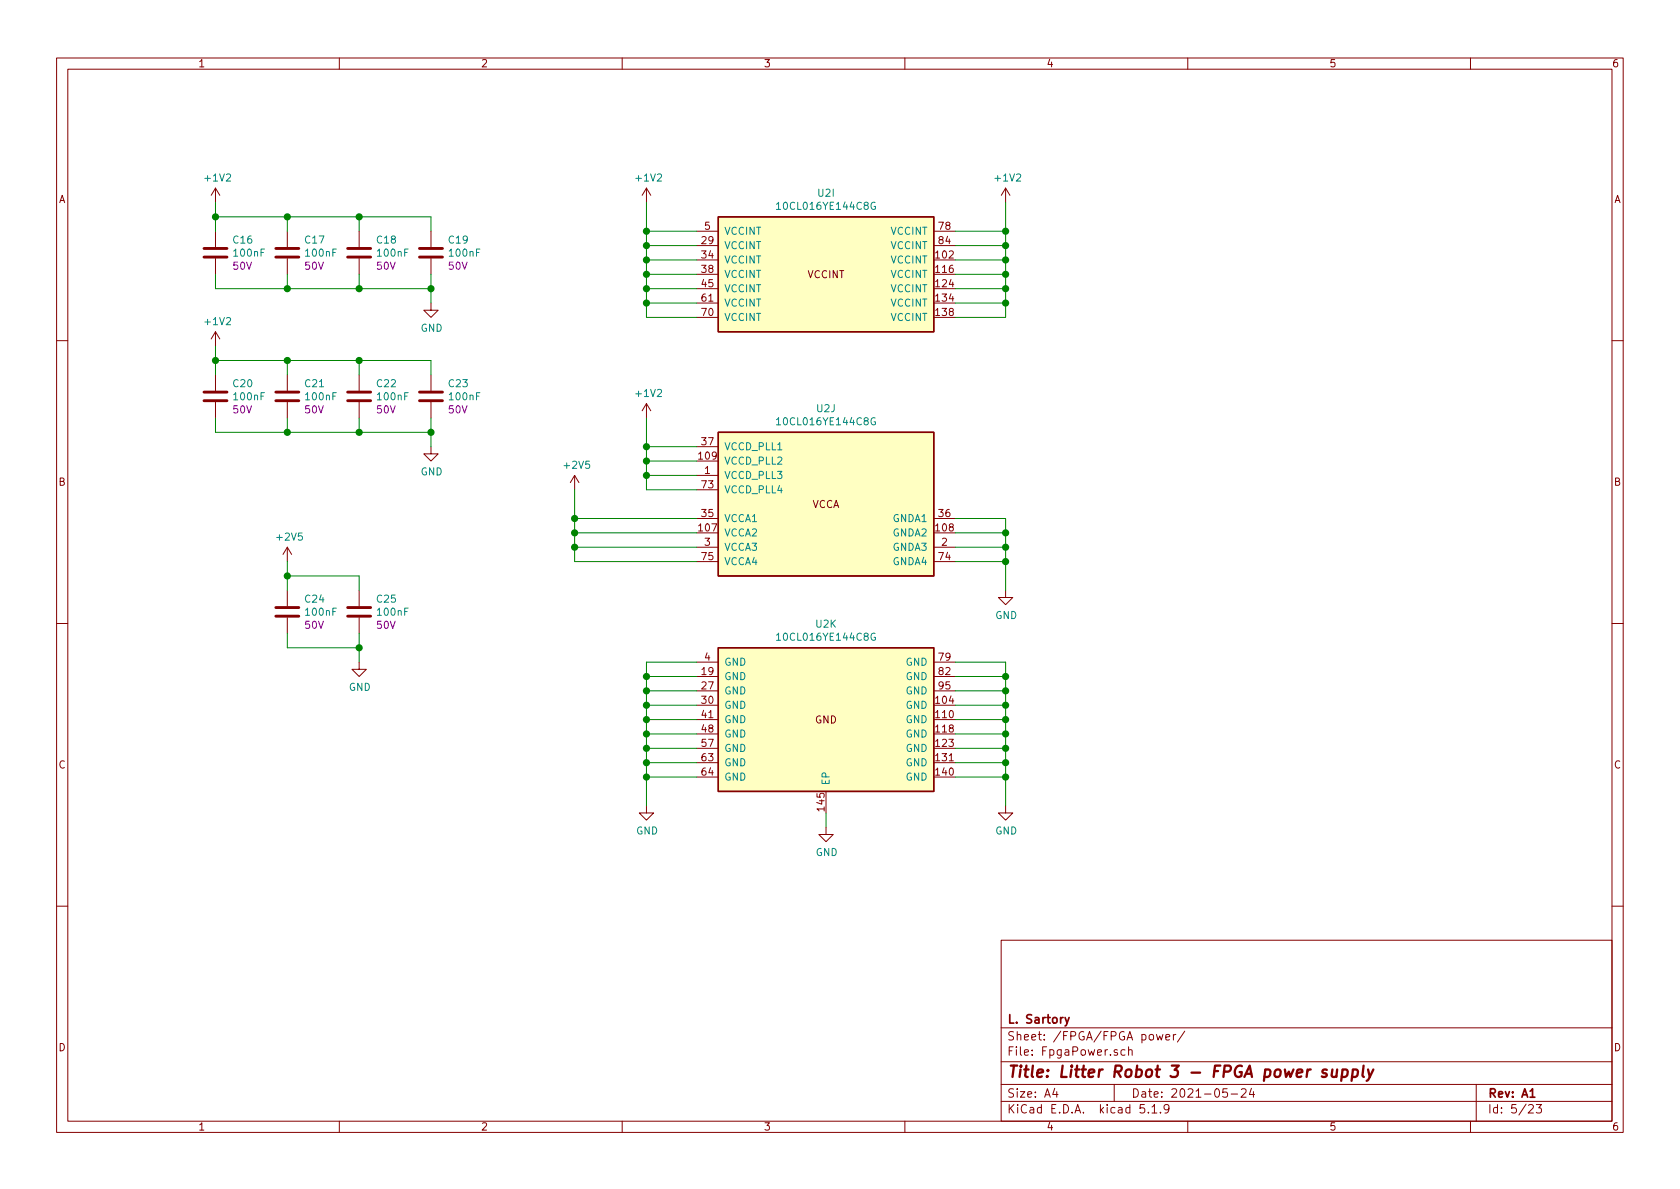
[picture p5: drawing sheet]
EESchema Schematic File Version 4
EELAYER 30 0
EELAYER END
$Descr A4 11693 8268
encoding utf-8
Sheet 5 23
Title "Litter Robot 3 - FPGA power supply"
Date "2021-05-24"
Rev "A1"
Comp "L. Sartory"
Comment1 ""
Comment2 ""
Comment3 ""
Comment4 ""
$EndDescr
$Comp
L LitterRobot:10CLxxxYE144 U2
U 9 1
P 5750 1900
F 0 "U2" H 5750 2467 50  0000 C CNN
F 1 "10CL016YE144C8G" H 5750 2376 50  0000 C CNN
F 2 "LitterRobot:Intel_EQFP-144-1EP_20x20mm_P0.5mm_EP6.7x6.7mm" H 5750 2650 50  0001 C CNN
F 3 "https://www.intel.com/content/dam/www/programmable/us/en/pdfs/literature/hb/cyclone-10/c10lp-51003.pdf" H 5750 2000 50  0001 C CNN
F 4 "10CL016YE144C8G" H 5750 1900 50  0001 C CNN "Part_number"
	9    5750 1900
	1    0    0    -1  
$EndComp
$Comp
L LitterRobot:10CLxxxYE144 U2
U 10 1
P 5750 3500
F 0 "U2" H 5750 4167 50  0000 C CNN
F 1 "10CL016YE144C8G" H 5750 4076 50  0000 C CNN
F 2 "LitterRobot:Intel_EQFP-144-1EP_20x20mm_P0.5mm_EP6.7x6.7mm" H 5750 4250 50  0001 C CNN
F 3 "https://www.intel.com/content/dam/www/programmable/us/en/pdfs/literature/hb/cyclone-10/c10lp-51003.pdf" H 5750 3600 50  0001 C CNN
F 4 "10CL016YE144C8G" H 5750 3500 50  0001 C CNN "Part_number"
	10   5750 3500
	1    0    0    -1  
$EndComp
$Comp
L LitterRobot:10CLxxxYE144 U2
U 11 1
P 5750 5000
F 0 "U2" H 5750 5667 50  0000 C CNN
F 1 "10CL016YE144C8G" H 5750 5576 50  0000 C CNN
F 2 "LitterRobot:Intel_EQFP-144-1EP_20x20mm_P0.5mm_EP6.7x6.7mm" H 5750 5750 50  0001 C CNN
F 3 "https://www.intel.com/content/dam/www/programmable/us/en/pdfs/literature/hb/cyclone-10/c10lp-51003.pdf" H 5750 5100 50  0001 C CNN
F 4 "10CL016YE144C8G" H 5750 5000 50  0001 C CNN "Part_number"
	11   5750 5000
	1    0    0    -1  
$EndComp
$Comp
L Device:C C?
U 1 1
P 1500 1750
AR Path="/603F20AB/6069FB4C" Ref="C?"  Part="1" 
AR Path="/60624089/6069FB4C" Ref="C?"  Part="1" 
AR Path="/603F1F4D/6069FB4C" Ref="C?"  Part="1" 
AR Path="/603F1F4D/60647CC2/6069FB4C" Ref="C?"  Part="1" 
AR Path="/603F1F4D/60659E39/6069FB4C" Ref="C16"  Part="1" 
F 0 "C16" H 1615 1841 50  0000 L CNN
F 1 "100nF" H 1615 1750 50  0000 L CNN
F 2 "Capacitor_SMD:C_0603_1608Metric" H 1538 1600 50  0001 C CNN
F 3 "https://product.tdk.com/system/files/dam/doc/product/capacitor/ceramic/mlcc/catalog/mlcc_commercial_general_en.pdf" H 1500 1750 50  0001 C CNN
F 4 "50V" H 1615 1659 50  0000 L CNN "Voltage"
F 5 "C1608X5R1H104K080AA" H 1500 1750 50  0001 C CNN "Part_number"
	1    1500 1750
	1    0    0    -1  
$EndComp
$Comp
L power:GND #PWR?
U 1 1
P 7000 5600
AR Path="/6069FB53" Ref="#PWR?"  Part="1" 
AR Path="/60624089/6069FB53" Ref="#PWR?"  Part="1" 
AR Path="/603F1F4D/6069FB53" Ref="#PWR?"  Part="1" 
AR Path="/603F1F4D/60647CC2/6069FB53" Ref="#PWR?"  Part="1" 
AR Path="/603F1F4D/60659E39/6069FB53" Ref="#PWR068"  Part="1" 
F 0 "#PWR068" H 7000 5350 50  0001 C CNN
F 1 "GND" H 7005 5427 50  0000 C CNN
F 2 "" H 7000 5600 50  0001 C CNN
F 3 "" H 7000 5600 50  0001 C CNN
	1    7000 5600
	1    0    0    -1  
$EndComp
Wire Wire Line
	6650 4600 7000 4600
Wire Wire Line
	7000 4600 7000 4700
Wire Wire Line
	6650 4700 7000 4700
Connection ~ 7000 4700
Wire Wire Line
	7000 4700 7000 4800
Wire Wire Line
	6650 4800 7000 4800
Connection ~ 7000 4800
Wire Wire Line
	7000 4800 7000 4900
Wire Wire Line
	6650 4900 7000 4900
Connection ~ 7000 4900
Wire Wire Line
	7000 4900 7000 5000
Wire Wire Line
	6650 5000 7000 5000
Connection ~ 7000 5000
Wire Wire Line
	7000 5000 7000 5100
Wire Wire Line
	6650 5100 7000 5100
Connection ~ 7000 5100
Wire Wire Line
	6650 5200 7000 5200
Wire Wire Line
	7000 5100 7000 5200
Connection ~ 7000 5200
Wire Wire Line
	7000 5200 7000 5300
Wire Wire Line
	6650 5300 7000 5300
Connection ~ 7000 5300
Wire Wire Line
	7000 5300 7000 5400
Wire Wire Line
	6650 5400 7000 5400
Wire Wire Line
	4850 4600 4500 4600
Wire Wire Line
	4500 4600 4500 4700
Wire Wire Line
	4850 4700 4500 4700
Connection ~ 4500 4700
Wire Wire Line
	4500 4700 4500 4800
Wire Wire Line
	4850 4800 4500 4800
Connection ~ 4500 4800
Wire Wire Line
	4500 4800 4500 4900
Wire Wire Line
	4850 4900 4500 4900
Connection ~ 4500 4900
Wire Wire Line
	4500 4900 4500 5000
Wire Wire Line
	4850 5000 4500 5000
Connection ~ 4500 5000
Wire Wire Line
	4500 5000 4500 5100
Wire Wire Line
	4850 5100 4500 5100
Connection ~ 4500 5100
Wire Wire Line
	4850 5200 4500 5200
Wire Wire Line
	4500 5100 4500 5200
Connection ~ 4500 5200
Wire Wire Line
	4500 5200 4500 5300
Wire Wire Line
	4850 5300 4500 5300
Connection ~ 4500 5300
Wire Wire Line
	4500 5300 4500 5400
$Comp
L power:+1V2 #PWR?
U 1 1
P 4500 1400
AR Path="/603F1DCE/606ABDB2" Ref="#PWR?"  Part="1" 
AR Path="/60624089/606ABDB2" Ref="#PWR?"  Part="1" 
AR Path="/603F1F4D/60659E39/606ABDB2" Ref="#PWR057"  Part="1" 
F 0 "#PWR057" H 4500 1250 50  0001 C CNN
F 1 "+1V2" H 4515 1573 50  0000 C CNN
F 2 "" H 4500 1400 50  0001 C CNN
F 3 "" H 4500 1400 50  0001 C CNN
	1    4500 1400
	1    0    0    -1  
$EndComp
Wire Wire Line
	4500 2200 4850 2200
Wire Wire Line
	4500 1400 4500 1600
Wire Wire Line
	4850 2100 4500 2100
Connection ~ 4500 2100
Wire Wire Line
	4500 2100 4500 2200
Wire Wire Line
	4850 2000 4500 2000
Connection ~ 4500 2000
Wire Wire Line
	4500 2000 4500 2100
Wire Wire Line
	4850 1900 4500 1900
Connection ~ 4500 1900
Wire Wire Line
	4500 1900 4500 2000
Wire Wire Line
	4850 1800 4500 1800
Connection ~ 4500 1800
Wire Wire Line
	4500 1800 4500 1900
Wire Wire Line
	4850 1700 4500 1700
Connection ~ 4500 1700
Wire Wire Line
	4500 1700 4500 1800
Wire Wire Line
	4850 1600 4500 1600
Connection ~ 4500 1600
Wire Wire Line
	4500 1600 4500 1700
Wire Wire Line
	7000 2200 6650 2200
Wire Wire Line
	7000 1400 7000 1600
Wire Wire Line
	6650 2100 7000 2100
Connection ~ 7000 2100
Wire Wire Line
	7000 2100 7000 2200
Wire Wire Line
	6650 2000 7000 2000
Connection ~ 7000 2000
Wire Wire Line
	7000 2000 7000 2100
Wire Wire Line
	6650 1900 7000 1900
Connection ~ 7000 1900
Wire Wire Line
	7000 1900 7000 2000
Wire Wire Line
	6650 1800 7000 1800
Connection ~ 7000 1800
Wire Wire Line
	7000 1800 7000 1900
Wire Wire Line
	6650 1700 7000 1700
Connection ~ 7000 1700
Wire Wire Line
	7000 1700 7000 1800
Wire Wire Line
	6650 1600 7000 1600
Connection ~ 7000 1600
Wire Wire Line
	7000 1600 7000 1700
$Comp
L power:+1V2 #PWR?
U 1 1
P 7000 1400
AR Path="/603F1DCE/606B60E5" Ref="#PWR?"  Part="1" 
AR Path="/60624089/606B60E5" Ref="#PWR?"  Part="1" 
AR Path="/603F1F4D/60659E39/606B60E5" Ref="#PWR058"  Part="1" 
F 0 "#PWR058" H 7000 1250 50  0001 C CNN
F 1 "+1V2" H 7015 1573 50  0000 C CNN
F 2 "" H 7000 1400 50  0001 C CNN
F 3 "" H 7000 1400 50  0001 C CNN
	1    7000 1400
	1    0    0    -1  
$EndComp
Wire Wire Line
	7000 5600 7000 5400
Connection ~ 7000 5400
$Comp
L power:GND #PWR?
U 1 1
P 4500 5600
AR Path="/606B9872" Ref="#PWR?"  Part="1" 
AR Path="/60624089/606B9872" Ref="#PWR?"  Part="1" 
AR Path="/603F1F4D/606B9872" Ref="#PWR?"  Part="1" 
AR Path="/603F1F4D/60647CC2/606B9872" Ref="#PWR?"  Part="1" 
AR Path="/603F1F4D/60659E39/606B9872" Ref="#PWR067"  Part="1" 
F 0 "#PWR067" H 4500 5350 50  0001 C CNN
F 1 "GND" H 4505 5427 50  0000 C CNN
F 2 "" H 4500 5600 50  0001 C CNN
F 3 "" H 4500 5600 50  0001 C CNN
	1    4500 5600
	1    0    0    -1  
$EndComp
Wire Wire Line
	4500 5600 4500 5400
Connection ~ 4500 5400
Wire Wire Line
	4500 5400 4850 5400
$Comp
L power:GND #PWR?
U 1 1
P 7000 4100
AR Path="/606BC2E2" Ref="#PWR?"  Part="1" 
AR Path="/60624089/606BC2E2" Ref="#PWR?"  Part="1" 
AR Path="/603F1F4D/606BC2E2" Ref="#PWR?"  Part="1" 
AR Path="/603F1F4D/60647CC2/606BC2E2" Ref="#PWR?"  Part="1" 
AR Path="/603F1F4D/60659E39/606BC2E2" Ref="#PWR065"  Part="1" 
F 0 "#PWR065" H 7000 3850 50  0001 C CNN
F 1 "GND" H 7005 3927 50  0000 C CNN
F 2 "" H 7000 4100 50  0001 C CNN
F 3 "" H 7000 4100 50  0001 C CNN
	1    7000 4100
	1    0    0    -1  
$EndComp
Wire Wire Line
	7000 3800 7000 3900
Wire Wire Line
	6650 3900 7000 3900
Wire Wire Line
	7000 4100 7000 3900
Connection ~ 7000 3900
Wire Wire Line
	6650 3800 7000 3800
Wire Wire Line
	6650 3700 7000 3700
Wire Wire Line
	7000 3700 7000 3800
Connection ~ 7000 3800
Wire Wire Line
	6650 3600 7000 3600
Wire Wire Line
	7000 3600 7000 3700
Connection ~ 7000 3700
$Comp
L power:+1V2 #PWR?
U 1 1
P 4500 2900
AR Path="/603F1DCE/606C490A" Ref="#PWR?"  Part="1" 
AR Path="/60624089/606C490A" Ref="#PWR?"  Part="1" 
AR Path="/603F1F4D/60659E39/606C490A" Ref="#PWR061"  Part="1" 
F 0 "#PWR061" H 4500 2750 50  0001 C CNN
F 1 "+1V2" H 4515 3073 50  0000 C CNN
F 2 "" H 4500 2900 50  0001 C CNN
F 3 "" H 4500 2900 50  0001 C CNN
	1    4500 2900
	1    0    0    -1  
$EndComp
Wire Wire Line
	4500 2900 4500 3100
Wire Wire Line
	4850 3400 4500 3400
Wire Wire Line
	4850 3300 4500 3300
Connection ~ 4500 3300
Wire Wire Line
	4500 3300 4500 3400
Wire Wire Line
	4850 3200 4500 3200
Connection ~ 4500 3200
Wire Wire Line
	4500 3200 4500 3300
Wire Wire Line
	4850 3100 4500 3100
Connection ~ 4500 3100
Wire Wire Line
	4500 3100 4500 3200
Wire Wire Line
	4000 3400 4000 3600
Connection ~ 4000 3800
Wire Wire Line
	4000 3800 4000 3900
Connection ~ 4000 3700
Wire Wire Line
	4000 3700 4000 3800
Connection ~ 4000 3600
Wire Wire Line
	4000 3600 4000 3700
Wire Wire Line
	4000 3600 4850 3600
Wire Wire Line
	4000 3700 4850 3700
Wire Wire Line
	4000 3800 4850 3800
Wire Wire Line
	4000 3900 4850 3900
$Comp
L power:+2V5 #PWR?
U 1 1
P 4000 3400
AR Path="/603F1DCE/606D5BEE" Ref="#PWR?"  Part="1" 
AR Path="/60624089/606D5BEE" Ref="#PWR?"  Part="1" 
AR Path="/603F1F4D/60659E39/606D5BEE" Ref="#PWR063"  Part="1" 
F 0 "#PWR063" H 4000 3250 50  0001 C CNN
F 1 "+2V5" H 4015 3573 50  0000 C CNN
F 2 "" H 4000 3400 50  0001 C CNN
F 3 "" H 4000 3400 50  0001 C CNN
	1    4000 3400
	1    0    0    -1  
$EndComp
$Comp
L Device:C C?
U 1 1
P 2000 1750
AR Path="/603F20AB/606E36F2" Ref="C?"  Part="1" 
AR Path="/60624089/606E36F2" Ref="C?"  Part="1" 
AR Path="/603F1F4D/606E36F2" Ref="C?"  Part="1" 
AR Path="/603F1F4D/60647CC2/606E36F2" Ref="C?"  Part="1" 
AR Path="/603F1F4D/60659E39/606E36F2" Ref="C17"  Part="1" 
F 0 "C17" H 2115 1841 50  0000 L CNN
F 1 "100nF" H 2115 1750 50  0000 L CNN
F 2 "Capacitor_SMD:C_0603_1608Metric" H 2038 1600 50  0001 C CNN
F 3 "https://product.tdk.com/system/files/dam/doc/product/capacitor/ceramic/mlcc/catalog/mlcc_commercial_general_en.pdf" H 2000 1750 50  0001 C CNN
F 4 "50V" H 2115 1659 50  0000 L CNN "Voltage"
F 5 "C1608X5R1H104K080AA" H 2000 1750 50  0001 C CNN "Part_number"
	1    2000 1750
	1    0    0    -1  
$EndComp
$Comp
L Device:C C?
U 1 1
P 2500 1750
AR Path="/603F20AB/606E49C1" Ref="C?"  Part="1" 
AR Path="/60624089/606E49C1" Ref="C?"  Part="1" 
AR Path="/603F1F4D/606E49C1" Ref="C?"  Part="1" 
AR Path="/603F1F4D/60647CC2/606E49C1" Ref="C?"  Part="1" 
AR Path="/603F1F4D/60659E39/606E49C1" Ref="C18"  Part="1" 
F 0 "C18" H 2615 1841 50  0000 L CNN
F 1 "100nF" H 2615 1750 50  0000 L CNN
F 2 "Capacitor_SMD:C_0603_1608Metric" H 2538 1600 50  0001 C CNN
F 3 "https://product.tdk.com/system/files/dam/doc/product/capacitor/ceramic/mlcc/catalog/mlcc_commercial_general_en.pdf" H 2500 1750 50  0001 C CNN
F 4 "50V" H 2615 1659 50  0000 L CNN "Voltage"
F 5 "C1608X5R1H104K080AA" H 2500 1750 50  0001 C CNN "Part_number"
	1    2500 1750
	1    0    0    -1  
$EndComp
$Comp
L Device:C C?
U 1 1
P 3000 1750
AR Path="/603F20AB/606E49C9" Ref="C?"  Part="1" 
AR Path="/60624089/606E49C9" Ref="C?"  Part="1" 
AR Path="/603F1F4D/606E49C9" Ref="C?"  Part="1" 
AR Path="/603F1F4D/60647CC2/606E49C9" Ref="C?"  Part="1" 
AR Path="/603F1F4D/60659E39/606E49C9" Ref="C19"  Part="1" 
F 0 "C19" H 3115 1841 50  0000 L CNN
F 1 "100nF" H 3115 1750 50  0000 L CNN
F 2 "Capacitor_SMD:C_0603_1608Metric" H 3038 1600 50  0001 C CNN
F 3 "https://product.tdk.com/system/files/dam/doc/product/capacitor/ceramic/mlcc/catalog/mlcc_commercial_general_en.pdf" H 3000 1750 50  0001 C CNN
F 4 "50V" H 3115 1659 50  0000 L CNN "Voltage"
F 5 "C1608X5R1H104K080AA" H 3000 1750 50  0001 C CNN "Part_number"
	1    3000 1750
	1    0    0    -1  
$EndComp
$Comp
L power:+1V2 #PWR?
U 1 1
P 1500 1400
AR Path="/603F1DCE/606EF08E" Ref="#PWR?"  Part="1" 
AR Path="/60624089/606EF08E" Ref="#PWR?"  Part="1" 
AR Path="/603F1F4D/60659E39/606EF08E" Ref="#PWR056"  Part="1" 
F 0 "#PWR056" H 1500 1250 50  0001 C CNN
F 1 "+1V2" H 1515 1573 50  0000 C CNN
F 2 "" H 1500 1400 50  0001 C CNN
F 3 "" H 1500 1400 50  0001 C CNN
	1    1500 1400
	1    0    0    -1  
$EndComp
Wire Wire Line
	1500 1400 1500 1500
Wire Wire Line
	1500 1500 2000 1500
Wire Wire Line
	3000 1500 3000 1600
Wire Wire Line
	3000 1900 3000 2000
Connection ~ 1500 1500
Wire Wire Line
	1500 1500 1500 1600
$Comp
L power:GND #PWR?
U 1 1
P 3000 2100
AR Path="/606F4EA9" Ref="#PWR?"  Part="1" 
AR Path="/60624089/606F4EA9" Ref="#PWR?"  Part="1" 
AR Path="/603F1F4D/606F4EA9" Ref="#PWR?"  Part="1" 
AR Path="/603F1F4D/60647CC2/606F4EA9" Ref="#PWR?"  Part="1" 
AR Path="/603F1F4D/60659E39/606F4EA9" Ref="#PWR059"  Part="1" 
F 0 "#PWR059" H 3000 1850 50  0001 C CNN
F 1 "GND" H 3005 1927 50  0000 C CNN
F 2 "" H 3000 2100 50  0001 C CNN
F 3 "" H 3000 2100 50  0001 C CNN
	1    3000 2100
	1    0    0    -1  
$EndComp
Wire Wire Line
	1500 1900 1500 2000
Wire Wire Line
	1500 2000 2000 2000
Connection ~ 3000 2000
Wire Wire Line
	3000 2000 3000 2100
Wire Wire Line
	2500 1500 2500 1600
Wire Wire Line
	2500 1900 2500 2000
Connection ~ 2500 1500
Wire Wire Line
	2500 1500 3000 1500
Connection ~ 2500 2000
Wire Wire Line
	2500 2000 3000 2000
Wire Wire Line
	2000 1500 2000 1600
Wire Wire Line
	2000 1900 2000 2000
Connection ~ 2000 1500
Wire Wire Line
	2000 1500 2500 1500
Connection ~ 2000 2000
Wire Wire Line
	2000 2000 2500 2000
$Comp
L Device:C C?
U 1 1
P 1500 2750
AR Path="/603F20AB/607068DF" Ref="C?"  Part="1" 
AR Path="/60624089/607068DF" Ref="C?"  Part="1" 
AR Path="/603F1F4D/607068DF" Ref="C?"  Part="1" 
AR Path="/603F1F4D/60647CC2/607068DF" Ref="C?"  Part="1" 
AR Path="/603F1F4D/60659E39/607068DF" Ref="C20"  Part="1" 
F 0 "C20" H 1615 2841 50  0000 L CNN
F 1 "100nF" H 1615 2750 50  0000 L CNN
F 2 "Capacitor_SMD:C_0603_1608Metric" H 1538 2600 50  0001 C CNN
F 3 "https://product.tdk.com/system/files/dam/doc/product/capacitor/ceramic/mlcc/catalog/mlcc_commercial_general_en.pdf" H 1500 2750 50  0001 C CNN
F 4 "50V" H 1615 2659 50  0000 L CNN "Voltage"
F 5 "C1608X5R1H104K080AA" H 1500 2750 50  0001 C CNN "Part_number"
	1    1500 2750
	1    0    0    -1  
$EndComp
$Comp
L Device:C C?
U 1 1
P 2000 2750
AR Path="/603F20AB/607068E7" Ref="C?"  Part="1" 
AR Path="/60624089/607068E7" Ref="C?"  Part="1" 
AR Path="/603F1F4D/607068E7" Ref="C?"  Part="1" 
AR Path="/603F1F4D/60647CC2/607068E7" Ref="C?"  Part="1" 
AR Path="/603F1F4D/60659E39/607068E7" Ref="C21"  Part="1" 
F 0 "C21" H 2115 2841 50  0000 L CNN
F 1 "100nF" H 2115 2750 50  0000 L CNN
F 2 "Capacitor_SMD:C_0603_1608Metric" H 2038 2600 50  0001 C CNN
F 3 "https://product.tdk.com/system/files/dam/doc/product/capacitor/ceramic/mlcc/catalog/mlcc_commercial_general_en.pdf" H 2000 2750 50  0001 C CNN
F 4 "50V" H 2115 2659 50  0000 L CNN "Voltage"
F 5 "C1608X5R1H104K080AA" H 2000 2750 50  0001 C CNN "Part_number"
	1    2000 2750
	1    0    0    -1  
$EndComp
$Comp
L Device:C C?
U 1 1
P 2500 2750
AR Path="/603F20AB/607068EF" Ref="C?"  Part="1" 
AR Path="/60624089/607068EF" Ref="C?"  Part="1" 
AR Path="/603F1F4D/607068EF" Ref="C?"  Part="1" 
AR Path="/603F1F4D/60647CC2/607068EF" Ref="C?"  Part="1" 
AR Path="/603F1F4D/60659E39/607068EF" Ref="C22"  Part="1" 
F 0 "C22" H 2615 2841 50  0000 L CNN
F 1 "100nF" H 2615 2750 50  0000 L CNN
F 2 "Capacitor_SMD:C_0603_1608Metric" H 2538 2600 50  0001 C CNN
F 3 "https://product.tdk.com/system/files/dam/doc/product/capacitor/ceramic/mlcc/catalog/mlcc_commercial_general_en.pdf" H 2500 2750 50  0001 C CNN
F 4 "50V" H 2615 2659 50  0000 L CNN "Voltage"
F 5 "C1608X5R1H104K080AA" H 2500 2750 50  0001 C CNN "Part_number"
	1    2500 2750
	1    0    0    -1  
$EndComp
$Comp
L Device:C C?
U 1 1
P 3000 2750
AR Path="/603F20AB/607068F7" Ref="C?"  Part="1" 
AR Path="/60624089/607068F7" Ref="C?"  Part="1" 
AR Path="/603F1F4D/607068F7" Ref="C?"  Part="1" 
AR Path="/603F1F4D/60647CC2/607068F7" Ref="C?"  Part="1" 
AR Path="/603F1F4D/60659E39/607068F7" Ref="C23"  Part="1" 
F 0 "C23" H 3115 2841 50  0000 L CNN
F 1 "100nF" H 3115 2750 50  0000 L CNN
F 2 "Capacitor_SMD:C_0603_1608Metric" H 3038 2600 50  0001 C CNN
F 3 "https://product.tdk.com/system/files/dam/doc/product/capacitor/ceramic/mlcc/catalog/mlcc_commercial_general_en.pdf" H 3000 2750 50  0001 C CNN
F 4 "50V" H 3115 2659 50  0000 L CNN "Voltage"
F 5 "C1608X5R1H104K080AA" H 3000 2750 50  0001 C CNN "Part_number"
	1    3000 2750
	1    0    0    -1  
$EndComp
$Comp
L power:+1V2 #PWR?
U 1 1
P 1500 2400
AR Path="/603F1DCE/607068FD" Ref="#PWR?"  Part="1" 
AR Path="/60624089/607068FD" Ref="#PWR?"  Part="1" 
AR Path="/603F1F4D/60659E39/607068FD" Ref="#PWR060"  Part="1" 
F 0 "#PWR060" H 1500 2250 50  0001 C CNN
F 1 "+1V2" H 1515 2573 50  0000 C CNN
F 2 "" H 1500 2400 50  0001 C CNN
F 3 "" H 1500 2400 50  0001 C CNN
	1    1500 2400
	1    0    0    -1  
$EndComp
Wire Wire Line
	1500 2400 1500 2500
Wire Wire Line
	1500 2500 2000 2500
Wire Wire Line
	3000 2500 3000 2600
Wire Wire Line
	3000 2900 3000 3000
Connection ~ 1500 2500
Wire Wire Line
	1500 2500 1500 2600
$Comp
L power:GND #PWR?
U 1 1
P 3000 3100
AR Path="/60706909" Ref="#PWR?"  Part="1" 
AR Path="/60624089/60706909" Ref="#PWR?"  Part="1" 
AR Path="/603F1F4D/60706909" Ref="#PWR?"  Part="1" 
AR Path="/603F1F4D/60647CC2/60706909" Ref="#PWR?"  Part="1" 
AR Path="/603F1F4D/60659E39/60706909" Ref="#PWR062"  Part="1" 
F 0 "#PWR062" H 3000 2850 50  0001 C CNN
F 1 "GND" H 3005 2927 50  0000 C CNN
F 2 "" H 3000 3100 50  0001 C CNN
F 3 "" H 3000 3100 50  0001 C CNN
	1    3000 3100
	1    0    0    -1  
$EndComp
Wire Wire Line
	1500 2900 1500 3000
Wire Wire Line
	1500 3000 2000 3000
Connection ~ 3000 3000
Wire Wire Line
	3000 3000 3000 3100
Wire Wire Line
	2500 2500 2500 2600
Wire Wire Line
	2500 2900 2500 3000
Connection ~ 2500 2500
Wire Wire Line
	2500 2500 3000 2500
Connection ~ 2500 3000
Wire Wire Line
	2500 3000 3000 3000
Wire Wire Line
	2000 2500 2000 2600
Wire Wire Line
	2000 2900 2000 3000
Connection ~ 2000 2500
Wire Wire Line
	2000 2500 2500 2500
Connection ~ 2000 3000
Wire Wire Line
	2000 3000 2500 3000
$Comp
L Device:C C?
U 1 1
P 2000 4250
AR Path="/603F20AB/60715ACB" Ref="C?"  Part="1" 
AR Path="/60624089/60715ACB" Ref="C?"  Part="1" 
AR Path="/603F1F4D/60715ACB" Ref="C?"  Part="1" 
AR Path="/603F1F4D/60647CC2/60715ACB" Ref="C?"  Part="1" 
AR Path="/603F1F4D/60659E39/60715ACB" Ref="C24"  Part="1" 
F 0 "C24" H 2115 4341 50  0000 L CNN
F 1 "100nF" H 2115 4250 50  0000 L CNN
F 2 "Capacitor_SMD:C_0603_1608Metric" H 2038 4100 50  0001 C CNN
F 3 "https://product.tdk.com/system/files/dam/doc/product/capacitor/ceramic/mlcc/catalog/mlcc_commercial_general_en.pdf" H 2000 4250 50  0001 C CNN
F 4 "50V" H 2115 4159 50  0000 L CNN "Voltage"
F 5 "C1608X5R1H104K080AA" H 2000 4250 50  0001 C CNN "Part_number"
	1    2000 4250
	1    0    0    -1  
$EndComp
$Comp
L Device:C C?
U 1 1
P 2500 4250
AR Path="/603F20AB/60715AD3" Ref="C?"  Part="1" 
AR Path="/60624089/60715AD3" Ref="C?"  Part="1" 
AR Path="/603F1F4D/60715AD3" Ref="C?"  Part="1" 
AR Path="/603F1F4D/60647CC2/60715AD3" Ref="C?"  Part="1" 
AR Path="/603F1F4D/60659E39/60715AD3" Ref="C25"  Part="1" 
F 0 "C25" H 2615 4341 50  0000 L CNN
F 1 "100nF" H 2615 4250 50  0000 L CNN
F 2 "Capacitor_SMD:C_0603_1608Metric" H 2538 4100 50  0001 C CNN
F 3 "https://product.tdk.com/system/files/dam/doc/product/capacitor/ceramic/mlcc/catalog/mlcc_commercial_general_en.pdf" H 2500 4250 50  0001 C CNN
F 4 "50V" H 2615 4159 50  0000 L CNN "Voltage"
F 5 "C1608X5R1H104K080AA" H 2500 4250 50  0001 C CNN "Part_number"
	1    2500 4250
	1    0    0    -1  
$EndComp
Wire Wire Line
	2000 3900 2000 4000
Wire Wire Line
	2000 4000 2500 4000
Connection ~ 2000 4000
Wire Wire Line
	2000 4000 2000 4100
$Comp
L power:GND #PWR?
U 1 1
P 2500 4600
AR Path="/60715AF5" Ref="#PWR?"  Part="1" 
AR Path="/60624089/60715AF5" Ref="#PWR?"  Part="1" 
AR Path="/603F1F4D/60715AF5" Ref="#PWR?"  Part="1" 
AR Path="/603F1F4D/60647CC2/60715AF5" Ref="#PWR?"  Part="1" 
AR Path="/603F1F4D/60659E39/60715AF5" Ref="#PWR066"  Part="1" 
F 0 "#PWR066" H 2500 4350 50  0001 C CNN
F 1 "GND" H 2505 4427 50  0000 C CNN
F 2 "" H 2500 4600 50  0001 C CNN
F 3 "" H 2500 4600 50  0001 C CNN
	1    2500 4600
	1    0    0    -1  
$EndComp
Wire Wire Line
	2000 4400 2000 4500
Wire Wire Line
	2000 4500 2500 4500
Wire Wire Line
	2500 4500 2500 4600
Wire Wire Line
	2500 4000 2500 4100
Wire Wire Line
	2500 4400 2500 4500
Connection ~ 2500 4500
$Comp
L power:+2V5 #PWR?
U 1 1
P 2000 3900
AR Path="/603F1DCE/6072C841" Ref="#PWR?"  Part="1" 
AR Path="/60624089/6072C841" Ref="#PWR?"  Part="1" 
AR Path="/603F1F4D/60659E39/6072C841" Ref="#PWR064"  Part="1" 
F 0 "#PWR064" H 2000 3750 50  0001 C CNN
F 1 "+2V5" H 2015 4073 50  0000 C CNN
F 2 "" H 2000 3900 50  0001 C CNN
F 3 "" H 2000 3900 50  0001 C CNN
	1    2000 3900
	1    0    0    -1  
$EndComp
$Comp
L power:GND #PWR?
U 1 1
P 5750 5750
AR Path="/607A4FF3" Ref="#PWR?"  Part="1" 
AR Path="/60624089/607A4FF3" Ref="#PWR?"  Part="1" 
AR Path="/603F1F4D/607A4FF3" Ref="#PWR?"  Part="1" 
AR Path="/603F1F4D/60647CC2/607A4FF3" Ref="#PWR?"  Part="1" 
AR Path="/603F1F4D/60659E39/607A4FF3" Ref="#PWR069"  Part="1" 
F 0 "#PWR069" H 5750 5500 50  0001 C CNN
F 1 "GND" H 5755 5577 50  0000 C CNN
F 2 "" H 5750 5750 50  0001 C CNN
F 3 "" H 5750 5750 50  0001 C CNN
	1    5750 5750
	1    0    0    -1  
$EndComp
Wire Wire Line
	5750 5750 5750 5650
$EndSCHEMATC
